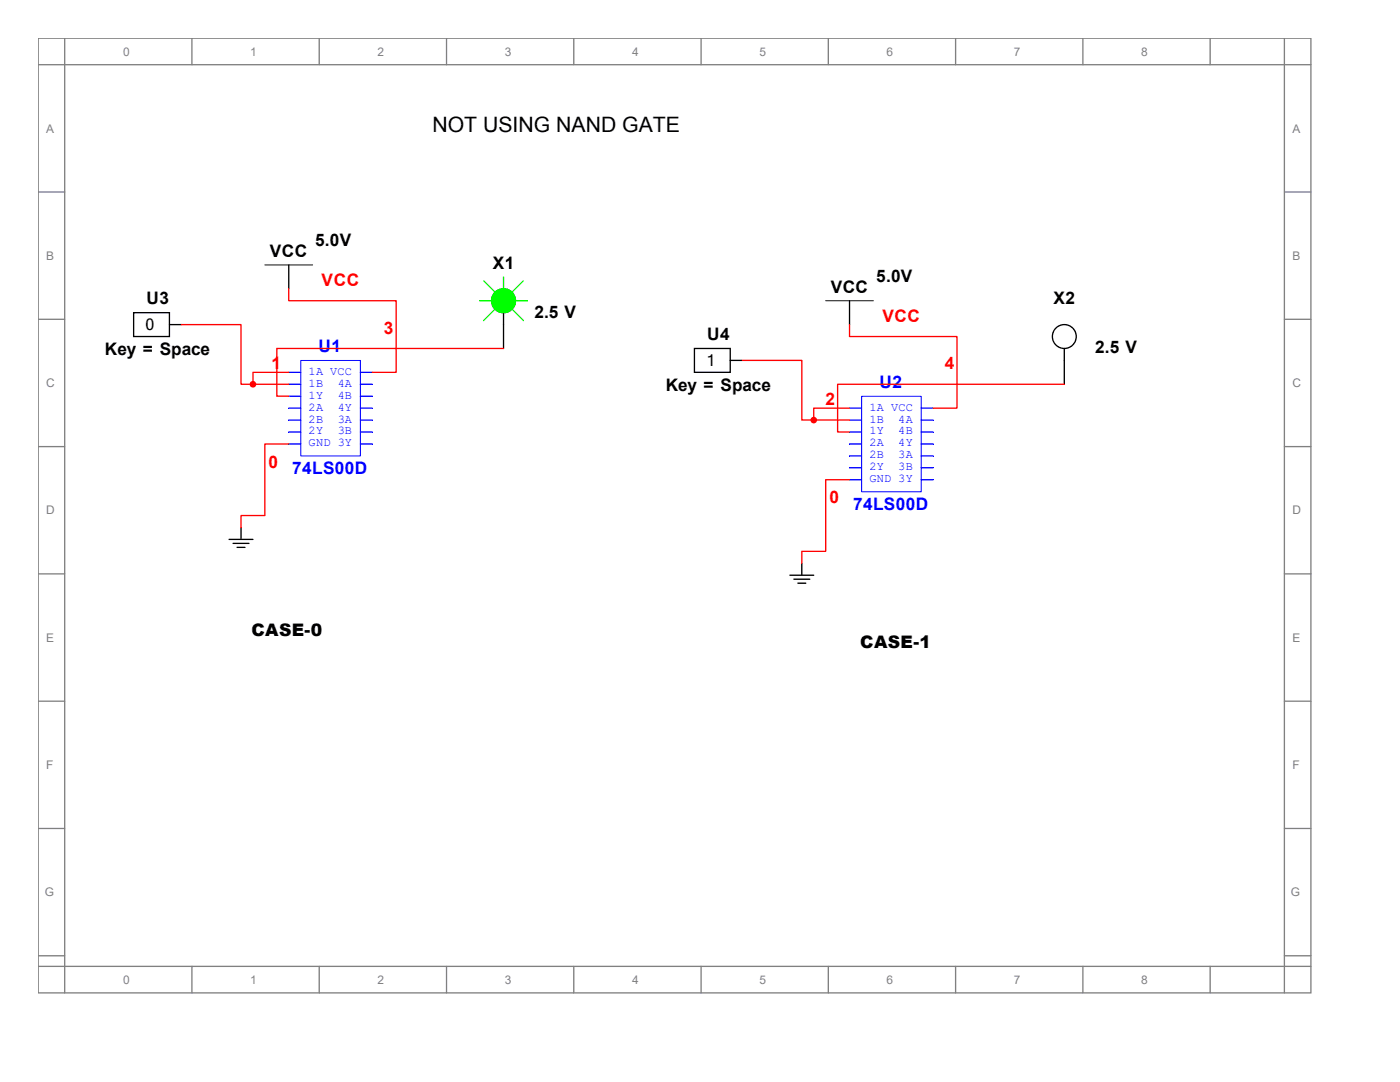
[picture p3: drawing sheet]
<svg xmlns="http://www.w3.org/2000/svg" width="279mm" height="216mm" viewBox="0 0 279 216" stroke-linecap="round" stroke-linejoin="round" font-family="sans-serif">
<g fill="none" stroke="#808080" stroke-width=".26">
<path d="M7.6 7.6h254v190.5h-254zM7.6 12.9h254M12.9 7.6v190.5M38.3 7.6v5.3M63.7 7.6v5.3M89.1 7.6v5.3M114.5 7.6v5.3M139.9 7.6v5.3M165.3 7.6v5.3M190.7 7.6v5.3M216.1 7.6v5.3M241.5 7.6v5.3"/>
<path d="M256.3 7.6v190.5M7.6 38.3h5.3M256.3 38.3h5.3M7.6 63.7h5.3M256.3 63.7h5.3M7.6 89.1h5.3M256.3 89.1h5.3M7.6 114.5h5.3M256.3 114.5h5.3M7.6 139.9h5.3M256.3 139.9h5.3M7.6 165.3h5.3"/>
<path d="M256.3 165.3h5.3M7.6 190.7h5.3M7.6 192.8h254M38.3 192.8v5.3M63.7 192.8v5.3M89.1 192.8v5.3M114.5 192.8v5.3M139.9 192.8v5.3M165.3 192.8v5.3M190.7 192.8v5.3M216.1 192.8v5.3M241.5 192.8v5.3"/>
<path d="M256.3 190.7h5.3"/>
</g>
<path d="M60 71.9h11.9v19.1h-11.9z" fill="none" stroke="#00f" stroke-width=".2"/>
<path d="M57.6 74.3h2.4" fill="none" stroke="#00f" stroke-width=".26"/>
<path d="M57.6 76.7h2.4" fill="none" stroke="#00f" stroke-width=".26"/>
<path d="M57.6 79.1h2.4" fill="none" stroke="#00f" stroke-width=".26"/>
<path d="M57.6 81.4h2.4" fill="none" stroke="#00f" stroke-width=".26"/>
<path d="M57.6 83.8h2.4" fill="none" stroke="#00f" stroke-width=".26"/>
<path d="M57.6 86.2h2.4" fill="none" stroke="#00f" stroke-width=".26"/>
<path d="M57.6 88.6h2.4" fill="none" stroke="#00f" stroke-width=".26"/>
<path d="M71.9 88.6h2.4" fill="none" stroke="#00f" stroke-width=".26"/>
<path d="M71.9 86.2h2.4" fill="none" stroke="#00f" stroke-width=".26"/>
<path d="M71.9 83.8h2.4" fill="none" stroke="#00f" stroke-width=".26"/>
<path d="M71.9 81.4h2.4" fill="none" stroke="#00f" stroke-width=".26"/>
<path d="M71.9 79.1h2.4" fill="none" stroke="#00f" stroke-width=".26"/>
<path d="M71.9 76.7h2.4" fill="none" stroke="#00f" stroke-width=".26"/>
<path d="M71.9 74.3h2.4" fill="none" stroke="#00f" stroke-width=".26"/>
<g fill="none" stroke="#000" stroke-width=".26">
<path d="M57.6 52.9v4.7M26.7 62.4h7.1v4.8h-7.1zM33.8 64.8h2.4M100.5 62.4v7.1M45.7 107.6h4.8M46.5 108.4h3.2M47.3 109.2h1.6M48.1 105.3v2.3"/>
<circle cx="100.5" cy="60" r="2.38"/>
</g>
<path d="M57.6 57.6v2.4h21.5v14.3h-4.8M36.2 64.8h11.9v11.9h2.4M50.5 76.7h7.1M57.6 74.3h-7.1v2.4M100.5 69.5h-45.3v9.6h2.4M57.6 88.6h-4.7v14.3h-4.8v2.4" fill="none" stroke="#f00" stroke-width=".26"/>
<path d="M96.5 56l2.4 2.4M100.5 55.2v2.4M104.5 56l-2.4 2.4M95.7 60h2.4M98.9 61.6l-2.4 2.4M102.1 61.6l2.4 2.4M102.9 60h2.4" fill="none" stroke="#0f0" stroke-width=".26"/>
<circle cx="100.5" cy="60" r="2.38" fill="#0f0" stroke="#0f0" stroke-width=".26"/>
<path d="M52.9 52.9h9.5" fill="none" stroke="#000" stroke-width=".2"/>
<circle cx="50.5" cy="76.7" r=".53" fill="#f00" stroke="#f00" stroke-width=".26"/>
<path d="M172 79.1h11.9v19h-11.9z" fill="none" stroke="#00f" stroke-width=".2"/>
<path d="M169.5 81.4h2.4" fill="none" stroke="#00f" stroke-width=".26"/>
<path d="M169.5 83.8h2.4" fill="none" stroke="#00f" stroke-width=".26"/>
<path d="M169.5 86.2h2.4" fill="none" stroke="#00f" stroke-width=".26"/>
<path d="M169.5 88.6h2.4" fill="none" stroke="#00f" stroke-width=".26"/>
<path d="M169.5 91h2.4" fill="none" stroke="#00f" stroke-width=".26"/>
<path d="M169.5 93.3h2.4" fill="none" stroke="#00f" stroke-width=".26"/>
<path d="M169.5 95.7h2.4" fill="none" stroke="#00f" stroke-width=".26"/>
<path d="M183.8 95.7h2.4" fill="none" stroke="#00f" stroke-width=".26"/>
<path d="M183.8 93.3h2.4" fill="none" stroke="#00f" stroke-width=".26"/>
<path d="M183.8 91h2.4" fill="none" stroke="#00f" stroke-width=".26"/>
<path d="M183.8 88.6h2.4" fill="none" stroke="#00f" stroke-width=".26"/>
<path d="M183.8 86.2h2.4" fill="none" stroke="#00f" stroke-width=".26"/>
<path d="M183.8 83.8h2.4" fill="none" stroke="#00f" stroke-width=".26"/>
<path d="M183.8 81.4h2.4" fill="none" stroke="#00f" stroke-width=".26"/>
<g fill="none" stroke="#000" stroke-width=".26">
<path d="M138.6 69.5h7.1v4.8h-7.1zM145.7 71.9h2.4M169.5 60v4.8M212.4 69.5v7.2M157.6 114.8h4.8M158.4 115.6h3.2M159.2 116.4h1.6M160 112.4v2.4"/>
<circle cx="212.4" cy="67.2" r="2.38"/>
</g>
<path d="M164.8 60h9.5" fill="none" stroke="#000" stroke-width=".2"/>
<circle cx="162.4" cy="83.8" r=".53" fill="#f00" stroke="#f00" stroke-width=".26"/>
<path d="M148.1 71.9h11.9v11.9h2.4M169.5 64.8v2.4h21.5v14.2h-4.8M212.4 76.7h-45.2v9.5h2.3M162.4 83.8h7.1M169.5 95.7h-4.7v14.3h-4.8v2.4M169.5 81.4h-7.1v2.4" fill="none" stroke="#f00" stroke-width=".26"/>
<text font-size="4.2" x="86.3" y="26.4">NOT USING NAND GATE</text>
<g font-size="3.4">
<text x="53.8" y="51.2">VCC</text>
<text x="62.9" y="49.1">5.0V</text>
<text x="98.3" y="53.6">X1</text>
<text x="165.8" y="58.4">VCC</text>
<text x="174.8" y="56.3">5.0V</text>
<text x="29.2" y="60.7">U3</text>
<text x="106.7" y="63.4">2.5 V</text>
<text x="210.3" y="60.7">X2</text>
<text x="21" y="70.8">Key = Space</text>
<text x="141.1" y="67.9">U4</text>
<text x="218.6" y="70.5">2.5 V</text>
<text x="132.9" y="77.9">Key = Space</text>
<text x="50.2" y="127">CASE-0</text>
<text x="171.7" y="129.4">CASE-1</text>
</g>
<g font-size="3.4" fill="#f00">
<text x="64.2" y="57.1">VCC</text>
<text x="176.1" y="64.2">VCC</text>
<text x="76.6" y="66.6">3</text>
<text x="54.2" y="73.7">1</text>
<text x="188.6" y="73.7">4</text>
<text x="164.7" y="80.9">2</text>
<text x="53.6" y="93.3">0</text>
<text x="165.5" y="100.5">0</text>
</g>
<g font-size="3.4" fill="#00f">
<text x="63.5" y="70.3">U1</text>
<text x="175.5" y="77.4">U2</text>
<text x="58.3" y="94.6">74LS00D</text>
<text x="170.3" y="101.8">74LS00D</text>
</g>
<g font-size="3.2">
<text x="29" y="65.8">0</text>
<text x="141" y="73">1</text>
</g>
<g font-size="2.4" fill="#808080">
<text x="24.6" y="11.1">0</text>
<text x="50" y="11.1">1</text>
<text x="75.4" y="11.1">2</text>
<text x="100.8" y="11.1">3</text>
<text x="126.2" y="11.1">4</text>
<text x="151.6" y="11.1">5</text>
<text x="177" y="11.1">6</text>
<text x="202.4" y="11.1">7</text>
<text x="227.8" y="11.1">8</text>
<text x="9.2" y="26.5">A</text>
<text x="257.9" y="26.5">A</text>
<text x="9.2" y="51.9">B</text>
<text x="257.9" y="51.9">B</text>
<text x="9.2" y="77.3">C</text>
<text x="257.9" y="77.3">C</text>
<text x="9.2" y="102.7">D</text>
<text x="257.9" y="102.7">D</text>
<text x="9.2" y="128.1">E</text>
<text x="257.9" y="128.1">E</text>
<text x="9.2" y="153.5">F</text>
<text x="257.9" y="153.5">F</text>
<text x="8.9" y="178.9">G</text>
<text x="257.6" y="178.9">G</text>
<text x="24.6" y="196.3">0</text>
<text x="50" y="196.3">1</text>
<text x="75.4" y="196.3">2</text>
<text x="100.8" y="196.3">3</text>
<text x="126.2" y="196.3">4</text>
<text x="151.6" y="196.3">5</text>
<text x="177" y="196.3">6</text>
<text x="202.4" y="196.3">7</text>
<text x="227.8" y="196.3">8</text>
</g>
<g font-size="2.4" fill="#00f">
<text x="61.6" y="74.8">1A VCC</text>
<text x="61.6" y="77.2">1B</text>
<text x="67.4" y="77.2">4A</text>
<text x="61.6" y="79.5">1Y</text>
<text x="61.6" y="81.9">2A</text>
<text x="67.4" y="81.9">4Y</text>
<text x="67.4" y="79.5">4B</text>
<text x="173.5" y="81.9">1A VCC</text>
<text x="61.6" y="84.3">2B</text>
<text x="61.6" y="86.7">2Y</text>
<text x="61.6" y="89.1">GND 3Y</text>
<text x="67.4" y="86.7">3B</text>
<text x="67.4" y="84.3">3A</text>
<text x="173.5" y="84.3">1B</text>
<text x="173.5" y="86.7">1Y</text>
<text x="173.5" y="89.1">2A</text>
<text x="179.3" y="89.1">4Y</text>
<text x="179.3" y="86.7">4B</text>
<text x="179.3" y="84.3">4A</text>
<text x="173.5" y="91.4">2B</text>
<text x="173.5" y="93.9">2Y</text>
<text x="179.3" y="93.9">3B</text>
<text x="179.3" y="91.4">3A</text>
<text x="173.5" y="96.2">GND 3Y</text>
</g>
</svg>
